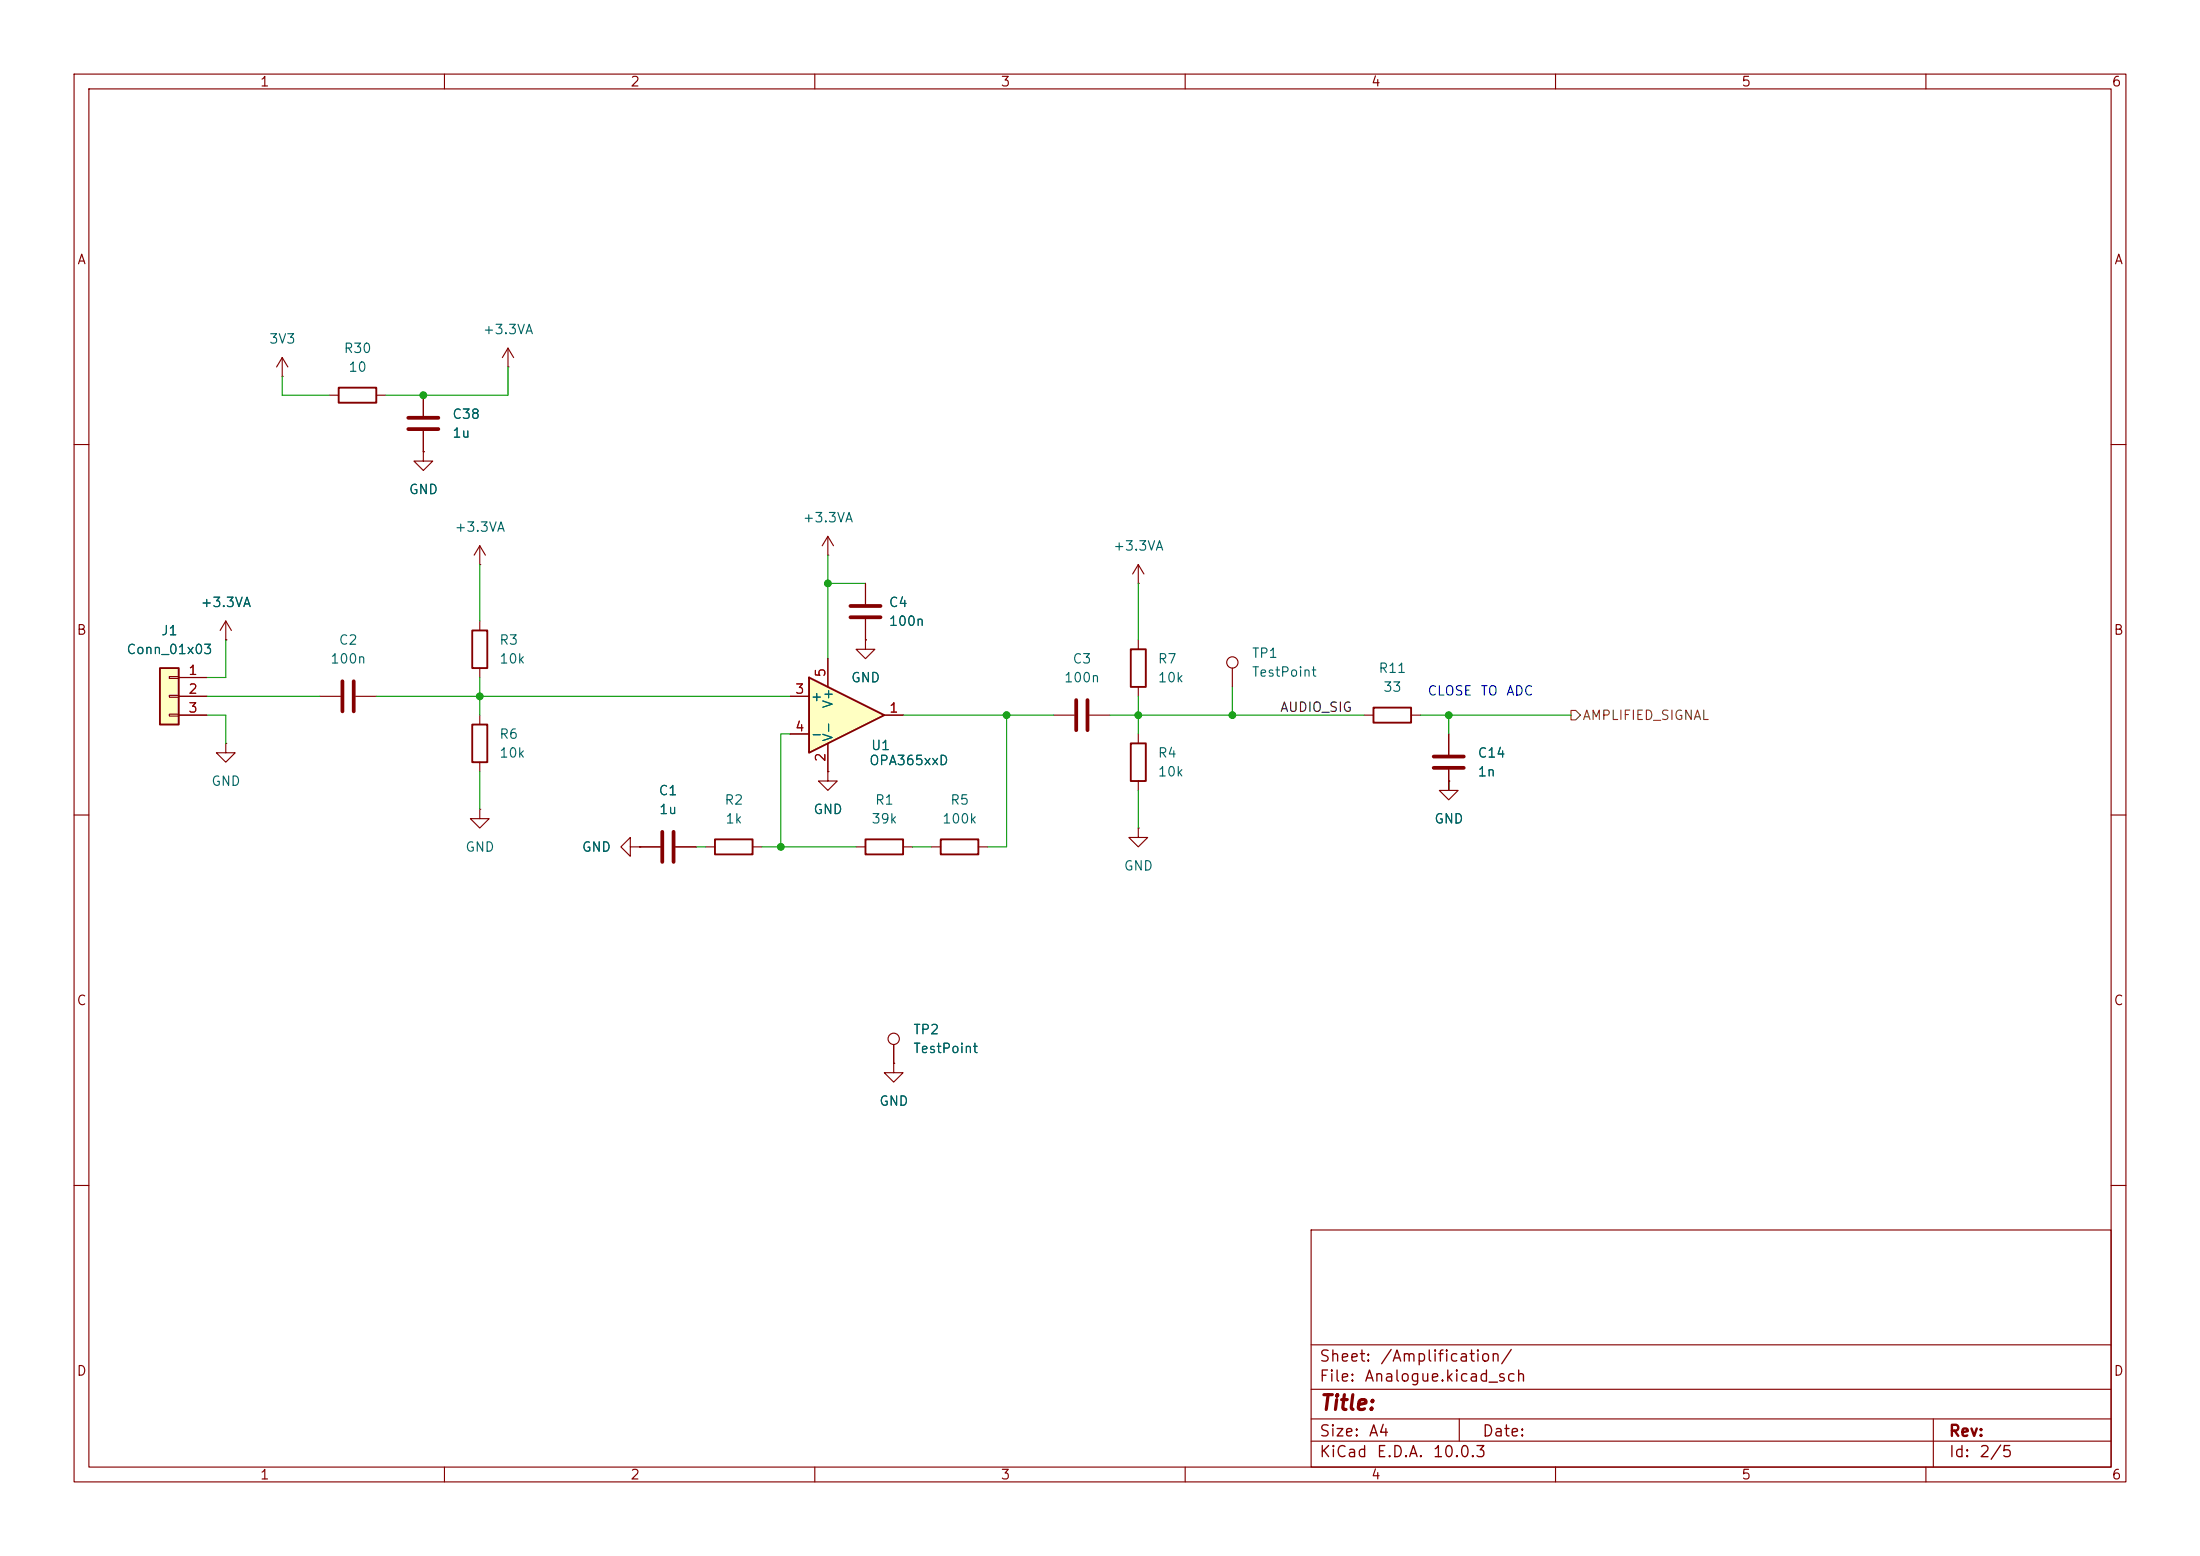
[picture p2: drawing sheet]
<svg xmlns="http://www.w3.org/2000/svg" width="297mm" height="210mm" viewBox="0 0 297 210" stroke-linecap="round" stroke-linejoin="round" font-family="sans-serif">
<g fill="none" stroke="#840000" stroke-width=".15">
<path d="M10 10h277v190h-277zM12 12h273v186h-273zM60 10v2M110 10v2M160 10v2M210 10v2M260 10v2M38.1 50.8h.1M38.1 48.3l-.8 1.2M38.1 48.3l.8 1.2M38.1 48.3v2.5M44.4 53.3h1.3"/>
<path d="M50.8 53.3h1.3M10 60h2M285 60h2M30.5 86.4h.1M30.5 83.8l-.8 1.3M30.5 83.8l.7 1.3M30.5 83.8v2.6M10 110h2M125.7 114.3h1.3M132.1 114.3h1.2M285 110h2M120.6 141v2.5"/>
<path d="M10 160h2M177 166h108v32h-108zM285 160h2M60 198v2M110 198v2M160 198v2M177 194.5h108M177 191.5h108M177 187.5h108M177 181.5h108M197 191.5v3M210 198v2"/>
<path d="M260 198v2M261 191.5v6.5"/>
<circle cx="120.6" cy="140.2" r=".76"/>
</g>
<path d="M45.7 52.3h5.1v2.1h-5.1zM127 113.3h5.1v2h-5.1z" fill="none" stroke="#840000" stroke-width=".25"/>
<path d="M109.2 91.4l10.2 5.1-10.2 5.1z" fill="#ffffc2"/>
<path d="M63.8 85.1h2v5.1h-2zM109.2 91.4l10.2 5.1-10.2 5.1z" fill="none" stroke="#840000" stroke-width=".25"/>
<g fill="none" stroke="#840000" stroke-width=".15">
<path d="M153.7 78.7h.1M153.7 76.2l-.8 1.3M153.7 76.2l.7 1.3M153.7 76.2v2.5M64.8 83.8v1.3M64.8 90.2v1.2M106.7 94h2.5M106.7 99.1h2.5M111.8 88.9v3.8M116.8 86.4v1.2h1.3l-1.3 1.3-1.2-1.3h1.2M116.8 86.4h.1M119.4 96.5h2.5"/>
<path d="M142.2 96.5h2.8M147.1 96.5h2.8M111.8 100.3v3.8"/>
</g>
<path d="M145.3 94.5v4.1M146.8 94.5v4.1" fill="none" stroke="#840000" stroke-width=".51"/>
<path d="M21.6 90.2h2.5v7.6h-2.5z" fill="#ffffc2"/>
<path d="M21.6 90.2h2.5v7.6h-2.5zM63.8 97.8h2v5.1h-2zM152.7 87.6h2v5.1h-2zM185.4 95.5h5.1v2h-5.1zM96.5 113.3h5.1v2h-5.1zM116.8 113.3h5.1v2h-5.1zM152.7 100.3h2v5.1h-2z" fill="none" stroke="#840000" stroke-width=".25"/>
<g fill="none" stroke="#840000" stroke-width=".15">
<path d="M57.1 53.3v2.8M57.1 58.2v2.8M68.6 49.5h.1M68.6 47l-.8 1.3M68.6 47l.7 1.3M68.6 47v2.5M57.1 61v1.2h1.3l-1.3 1.3-1.2-1.3h1.2M57.1 61h.1M64.8 76.2h.1M64.8 73.7v2.5M64.8 73.7l-.8 1.2M64.8 73.7l.7 1.2"/>
<path d="M111.8 74.9h.1M111.8 72.4l-.8 1.3M111.8 72.4l.7 1.3M111.8 72.4v2.5M116.8 78.7v2.8M22.9 91.3h1.2v.3h-1.2zM22.9 93.9h1.2v.2h-1.2zM22.9 96.4h1.2v.2h-1.2zM24.1 91.4h3.8M24.1 94h3.8M24.1 96.5h3.8M30.5 86.4h.1"/>
<path d="M43.2 94h2.8M48 94h2.8M64.8 96.5v1.3M106.7 94h2.5M106.7 99.1h2.5M111.8 88.9v3.8M116.8 86.4h.1M116.8 83.6v2.8M119.4 96.5h2.5M153.7 86.4v1.2M153.7 92.7v1.3M153.7 99.1v1.2"/>
<path d="M166.4 90.2v2.5M184.1 96.5h1.3M190.5 96.5h1.3M195.6 99.1v2.8M30.5 100.3v1.3h1.2l-1.2 1.3-1.3-1.3h1.3M30.5 100.3h.1M64.8 109.2v1.3h1.2l-1.2 1.3-1.3-1.3h1.3M64.8 109.2h.1M64.8 102.9v1.2M85.1 114.3v-1.3l-1.3 1.3 1.3 1.3v-1.3h1.3M86.4 114.3h.1M86.4 114.3h2.8"/>
<path d="M91.2 114.3h2.8M95.2 114.3h1.3M101.6 114.3h1.3M111.8 104.1v1.3h1.2l-1.2 1.3-1.3-1.3h1.3M111.8 104.1h.1M111.8 100.3v3.8M115.6 114.3h1.2M121.9 114.3h1.3M153.7 111.8v1.2h1.2l-1.2 1.3-1.3-1.3h1.3M153.7 111.8h.1M153.7 105.4v1.3M195.6 103.9v2.8h-1.3l1.3 1.3 1.2-1.3h-1.2v-1.3"/>
<path d="M195.6 105.4h.1M120.6 143.5v1.3h1.3l-1.3 1.3-1.2-1.3h1.2M120.6 143.5h.1M120.6 141v2.5"/>
<circle cx="166.4" cy="89.4" r=".76"/>
</g>
<path d="M55.1 57.9h4.1M55.1 56.4h4.1M46.2 91.9v4.1M47.8 91.9v4.1M114.8 83.3h4.1M114.8 81.8h4.1M89.4 112.3v4M90.9 112.3v4M193.5 102.1h4.1M193.5 103.6h4.1" fill="none" stroke="#840000" stroke-width=".51"/>
<path d="M212.1 95.9h.6l.7 .6-.7 .7h-.6z" fill="none" stroke="#725600" stroke-width=".15"/>
<g fill="none" stroke="#009600" stroke-width=".15">
<path d="M38.1 50.8v2.5h6.3M68.6 49.5v3.8h-16.5M64.8 76.2v7.6M111.8 74.9v14M111.8 78.7h5M153.7 78.7v7.7M27.9 96.5h2.6v3.8M27.9 94h15.3M30.5 86.4v5h-2.6M50.8 94h55.9M64.8 91.4v5.1M106.7 99.1h-1.3v15.2"/>
<path d="M121.9 96.5h20.3M135.9 96.5v17.8h-2.6M149.9 96.5h34.2M153.7 94v5.1M166.4 92.7v3.8M191.8 96.5h20.3M195.6 96.5v2.6M64.8 104.1v5.1M94 114.3h1.2M102.9 114.3h12.7M123.2 114.3h2.5M153.7 106.7v5.1"/>
<path d="M195.6 105.4v1.3"/>
</g>
<g fill="#009600" stroke="#009600" stroke-width=".14">
<circle cx="64.8" cy="94" r=".46"/>
<circle cx="57.1" cy="53.3" r=".46"/>
<circle cx="135.9" cy="96.5" r=".46"/>
<circle cx="153.7" cy="96.5" r=".46"/>
<circle cx="166.4" cy="96.5" r=".46"/>
<circle cx="195.6" cy="96.5" r=".46"/>
<circle cx="111.8" cy="78.7" r=".46"/>
<circle cx="105.4" cy="114.3" r=".46"/>
</g>
<text font-size="2" fill="#840000" x="178" y="190.8">Title:</text>
<g font-size="1.5" fill="#840000">
<text x="178" y="184.2">Sheet:</text>
<text x="186.2" y="184.2">/Amplification/</text>
<text x="178" y="186.9">File:</text>
<text x="184.1" y="186.9">Analogue.kicad_sch</text>
<text x="178" y="197.1">KiCad</text>
<text x="178" y="194.3">Size:</text>
<text x="184.7" y="194.3">A4</text>
<text x="185.7" y="197.1">E.D.A.</text>
<text x="193.3" y="197.1">10.0.3</text>
<text x="200" y="194.3">Date:</text>
<text x="263" y="194.3">Rev:</text>
<text x="263" y="197.1">Id:</text>
<text x="267.1" y="197.1">2/5</text>
</g>
<g font-size="1.3" fill="#840000">
<text x="35" y="12">1</text>
<text x="85" y="12">2</text>
<text x="135" y="12">3</text>
<text x="185" y="12">4</text>
<text x="235" y="12">5</text>
<text x="285" y="12">6</text>
<text x="10.3" y="36">A</text>
<text x="285.3" y="36">A</text>
<text x="10.3" y="86">B</text>
<text x="285.3" y="86">B</text>
<text x="10.3" y="136">C</text>
<text x="285.3" y="136">C</text>
<text x="10.3" y="186">D</text>
<text x="285.3" y="186">D</text>
<text x="35" y="200">1</text>
<text x="85" y="200">2</text>
<text x="135" y="200">3</text>
<text x="185" y="200">4</text>
<text x="235" y="200">5</text>
<text x="285" y="200">6</text>
</g>
<g font-size="1.3" fill="#006464">
<text x="36.2" y="46.7">3V3</text>
<text x="46.3" y="48">R30</text>
<text x="65.1" y="45.4">+3.3VA</text>
<text x="46.9" y="50.5">10</text>
<text x="61" y="59.4">1u</text>
<text x="61" y="56.9">C38</text>
<text x="55.1" y="67">GND</text>
<text x="108.3" y="70.8">+3.3VA</text>
<text x="61.3" y="72.1">+3.3VA</text>
<text x="150.2" y="74.6">+3.3VA</text>
<text x="27" y="82.3">+3.3VA</text>
<text x="119.9" y="82.3">C4</text>
<text x="17" y="88.6">Conn_01x03</text>
<text x="21.7" y="86.1">J1</text>
<text x="44.5" y="89.9">100n</text>
<text x="45.6" y="87.3">C2</text>
<text x="67.3" y="87.3">R3</text>
<text x="67.3" y="89.9">10k</text>
<text x="119.9" y="84.8">100n</text>
<text x="144.7" y="89.9">C3</text>
<text x="156.2" y="89.9">R7</text>
<text x="168.9" y="89.1">TP1</text>
<text x="109.3" y="95">+</text>
<text x="112.7" y="95.7" transform="rotate(-90 112.7 95.7)">V+</text>
<text x="114.8" y="92.4">GND</text>
<text x="143.6" y="92.4">100n</text>
<text x="156.2" y="92.4">10k</text>
<text x="168.9" y="91.6">TestPoint</text>
<text x="186" y="91.1">R11</text>
<text x="186.6" y="93.7">33</text>
<text x="67.3" y="100">R6</text>
<text x="109.3" y="100">-</text>
<text x="112.7" y="100.2" transform="rotate(-90 112.7 100.2)">V-</text>
<text x="117.5" y="101.6">U1</text>
<text x="28.4" y="106.4">GND</text>
<text x="67.3" y="102.6">10k</text>
<text x="88.8" y="107.7">C1</text>
<text x="117.3" y="103.6">OPA365xxD</text>
<text x="156.2" y="102.6">R4</text>
<text x="156.2" y="105.1">10k</text>
<text x="199.4" y="105.1">1n</text>
<text x="199.4" y="102.6">C14</text>
<text x="88.9" y="110.2">1u</text>
<text x="97.7" y="108.9">R2</text>
<text x="97.8" y="111.5">1k</text>
<text x="109.7" y="110.2">GND</text>
<text x="117.6" y="111.5">39k</text>
<text x="118" y="108.9">R1</text>
<text x="127.1" y="111.5">100k</text>
<text x="128.2" y="108.9">R5</text>
<text x="193.5" y="111.5">GND</text>
<text x="62.7" y="115.3">GND</text>
<text x="78.5" y="115.3">GND</text>
<text x="151.6" y="117.8">GND</text>
<text x="123.2" y="139.9">TP2</text>
<text x="123.2" y="142.4">TestPoint</text>
<text x="118.6" y="149.6">GND</text>
</g>
<g font-size="1.3" fill="#a90000">
<text x="25.3" y="91.4">1</text>
<text x="25.3" y="94">2</text>
<text x="107.2" y="94">3</text>
<text x="111.7" y="91.5" transform="rotate(-90 111.7 91.5)">5</text>
<text x="25.3" y="96.5">3</text>
<text x="107.2" y="99">4</text>
<text x="119.9" y="96.5">1</text>
<text x="111.7" y="102.9" transform="rotate(-90 111.7 102.9)">2</text>
</g>
<g font-size="1.3" fill="#0000c2">
<text x="192.6" y="94.2">CLOSE</text>
<text x="199.8" y="94.2">TO</text>
<text x="203.2" y="94.2">ADC</text>
</g>
<text font-size="1.3" fill="#0f0f0f" x="172.7" y="96.4">AUDIO_SIG</text>
<text font-size="1.3" fill="#725600" x="213.6" y="97.5">AMPLIFIED_SIGNAL</text>
</svg>
